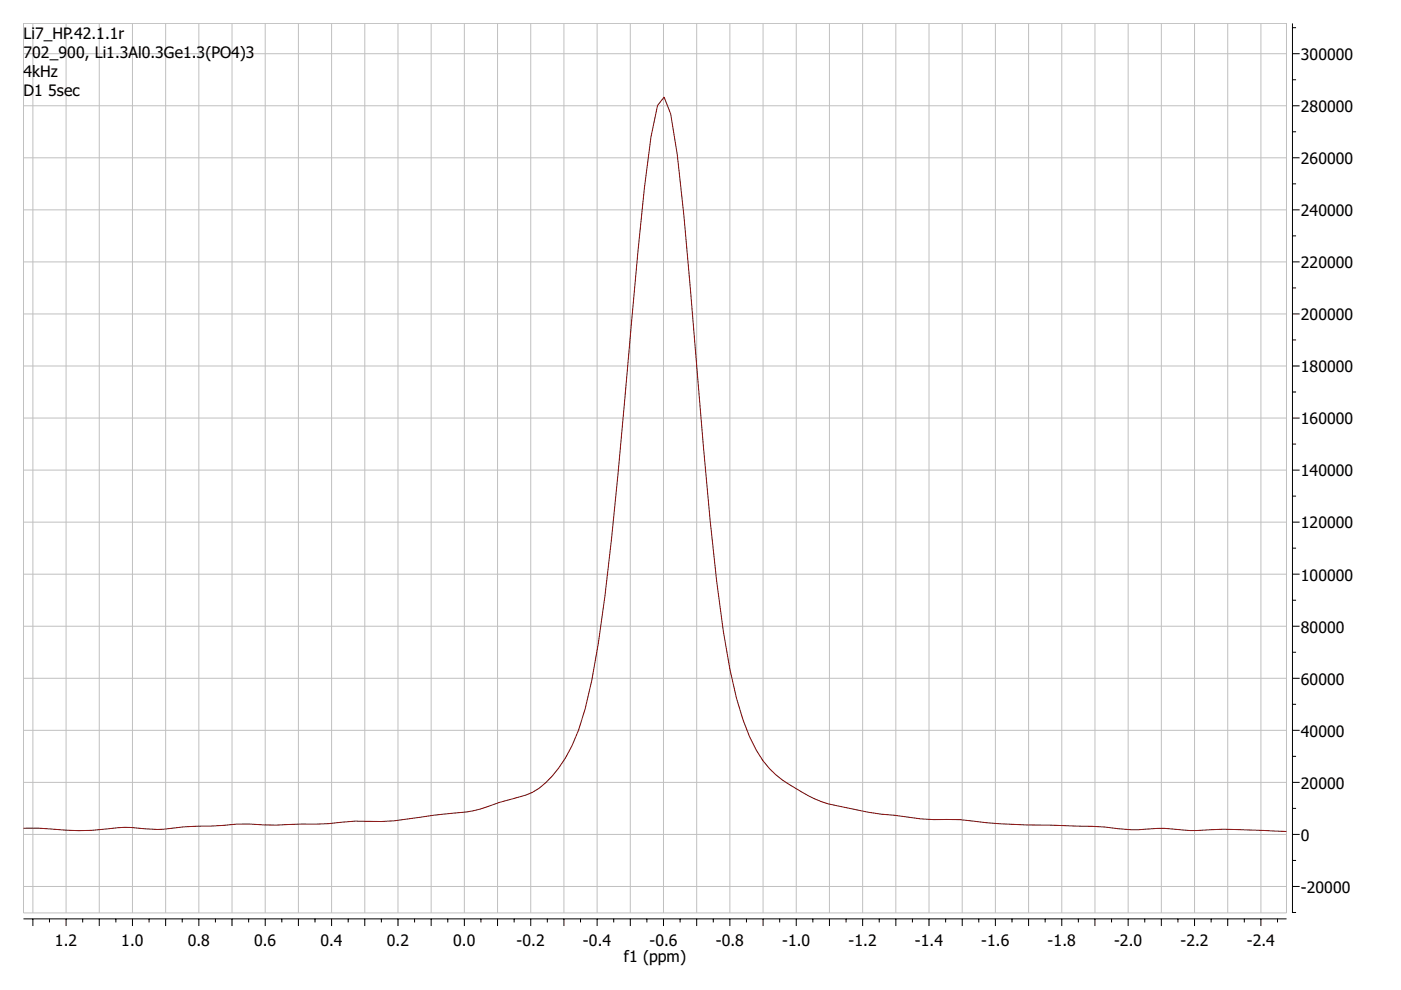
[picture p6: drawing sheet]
<svg xmlns="http://www.w3.org/2000/svg" width="297mm" height="210mm" viewBox="0 0 297 210" stroke-linecap="round" stroke-linejoin="round" font-family="sans-serif">
<g fill="none" stroke="#000" stroke-width=".21">
<path d="M274 5v188.6M274 16.9h.8M274 5.9h.8M274 11.4h1.5M274 39h.8M274 27.9h.8M274 33.5h1.5M274 22.4h1.5M274 50h.8M274 55.5h1.5M274 44.5h1.5M274 72.1h.8"/>
<path d="M274 61h.8M274 77.6h1.5M274 66.6h1.5M274 94.2h.8M274 83.1h.8M274 99.7h1.5M274 88.6h1.5M274 116.2h.8M274 105.2h.8M274 110.7h1.5M274 138.3h.8M274 127.3h.8"/>
<path d="M274 132.8h1.5M274 121.7h1.5M274 149.3h.8M274 154.8h1.5M274 143.8h1.5M274 171.4h.8M274 160.4h.8M274 176.9h1.5M274 165.9h1.5M5 194.8h267.8M7 194.8v1.5M10.5 194.8v.8"/>
<path d="M14 194.8v1.5M17.5 194.8v.8M21 194.8v1.5M24.6 194.8v.8M28.1 194.8v1.5M31.6 194.8v.8M35.1 194.8v1.5M38.6 194.8v.8M42.2 194.8v1.5M45.7 194.8v.8M49.2 194.8v1.5M52.7 194.8v.8"/>
<path d="M56.2 194.8v1.5M59.7 194.8v.8M63.3 194.8v1.5M66.8 194.8v.8M70.3 194.8v1.5M73.8 194.8v.8M77.3 194.8v1.5M80.9 194.8v.8M84.4 194.8v1.5M87.9 194.8v.8M91.4 194.8v1.5M94.9 194.8v.8"/>
<path d="M98.5 194.8v1.5M102 194.8v.8M105.5 194.8v1.5M109 194.8v.8M112.5 194.8v1.5M116 194.8v.8M119.6 194.8v1.5M123.1 194.8v.8M126.6 194.8v1.5M130.1 194.8v.8M133.6 194.8v1.5M137.2 194.8v.8"/>
<path d="M140.7 194.8v1.5M144.2 194.8v.8M147.7 194.8v1.5M151.2 194.8v.8M154.7 194.8v1.5M158.3 194.8v.8M161.8 194.8v1.5M165.3 194.8v.8M168.8 194.8v1.5M172.3 194.8v.8M175.9 194.8v1.5M179.4 194.8v.8"/>
<path d="M182.9 194.8v1.5M186.4 194.8v.8M189.9 194.8v1.5M193.5 194.8v.8M197 194.8v1.5M200.5 194.8v.8M204 194.8v1.5M207.5 194.8v.8M211 194.8v1.5M214.6 194.8v.8M218.1 194.8v1.5M221.6 194.8v.8"/>
<path d="M225.1 194.8v1.5M228.6 194.8v.8M232.2 194.8v1.5M235.7 194.8v.8M239.2 194.8v1.5M242.7 194.8v.8M246.2 194.8v1.5M249.7 194.8v.8M253.3 194.8v1.5M256.8 194.8v.8M260.3 194.8v1.5M263.8 194.8v.8"/>
<path d="M267.3 194.8v1.5M270.9 194.8v.8M274 193.5h.8M274 182.4h.8M274 188h1.5"/>
</g>
<g fill="none" stroke="#c0c0c0" stroke-width=".21">
<path d="M5 11.4h267.8M5 5h267.8v188.6h-267.8zM7 5v188.6M14 5v188.6M21 5v188.6M28.1 5v188.6M35.1 5v188.6M42.2 5v188.6M49.2 5v188.6M56.2 5v188.6M63.3 5v188.6M70.3 5v188.6"/>
<path d="M77.3 5v188.6M84.4 5v188.6M91.4 5v188.6M98.5 5v188.6M105.5 5v188.6M112.5 5v188.6M119.6 5v188.6M126.6 5v188.6M133.6 5v188.6M140.7 5v188.6M147.7 5v188.6M154.7 5v188.6"/>
<path d="M161.8 5v188.6M168.8 5v188.6M175.9 5v188.6M182.9 5v188.6M189.9 5v188.6M197 5v188.6M204 5v188.6M211 5v188.6M218.1 5v188.6M225.1 5v188.6M232.2 5v188.6M239.2 5v188.6"/>
<path d="M246.2 5v188.6M253.3 5v188.6M260.3 5v188.6M267.3 5v188.6M5 33.5h267.8M5 22.4h267.8M5 55.5h267.8M5 44.5h267.8M5 77.6h267.8M5 66.6h267.8M5 99.7h267.8M5 88.6h267.8"/>
<path d="M5 110.7h267.8M5 132.8h267.8M5 121.7h267.8M5 154.8h267.8M5 143.8h267.8M5 176.9h267.8M5 165.9h267.8M5 188h267.8"/>
</g>
<path d="M5 175.6h3.3a65.5 65.5 0 0 0 15.3 0 32.7 32.7 0 0 1 8.4 .2 27.8 27.8 0 0 0 7-.5l7-.2a57.1 57.1 0 0 1 11.1-.2l4.2-.1a106.3 106.3 0 0 0 14-.7 61.9 61.9 0 0 0 15.3-1l4.2-.6a29.3 29.3 0 0 0 11.1-2.4l2.8-.7a13.2 13.2 0 0 0 8.4-4.9 32 32 0 0 0 7-14.2l1.4-6a457.8 457.8 0 0 0 5.5-44l1.4-15.3a1163.4 1163.4 0 0 1 5.6-55.9l1.4-6.7 1.4-1.8 1.4 3.6 1.4 8.6a2090.4 2090.4 0 0 1 5.6 62.3 464.7 464.7 0 0 0 5.6 46.8 57.1 57.1 0 0 0 5.5 17.1 19.6 19.6 0 0 0 8.4 8.2 25 25 0 0 0 11.2 4.1 71.9 71.9 0 0 0 11.1 1.7 60.6 60.6 0 0 0 12.6 .8 177 177 0 0 0 22.3 1.3 109.6 109.6 0 0 1 13.9 .8h1.4a40.4 40.4 0 0 1 11.2 .2h1.4a145.9 145.9 0 0 1 18.1 .2h.9" fill="none" stroke="#800000" stroke-width=".21"/>
<g font-size="4">
<text x="5" y="8.3">Li</text>
<text x="7.4" y="8.3">7_HP.42.1</text>
<text x="22.3" y="8.3">.1r</text>
<text x="5" y="12.4">702_9</text>
<text x="5" y="16.4">4kHz</text>
<text x="14.3" y="12.4">00, L</text>
<text x="21.8" y="12.4">i1.3Al0.3Ge1.3(PO4)3</text>
<text x="275.8" y="12.7">300000</text>
<text x="5" y="20.5">D</text>
<text x="7.3" y="20.5">1</text>
<text x="10.2" y="20.5">5sec</text>
<text x="275.8" y="23.8">280000</text>
<text x="275.8" y="34.8">260000</text>
<text x="275.8" y="45.8">240000</text>
<text x="275.8" y="56.9">220000</text>
<text x="275.8" y="67.9">200000</text>
<text x="275.8" y="78.9">180000</text>
<text x="275.8" y="90">160000</text>
<text x="275.8" y="101">140000</text>
<text x="275.8" y="112.1">120000</text>
<text x="275.8" y="123.1">100000</text>
<text x="275.8" y="134.1">80000</text>
<text x="275.8" y="145.2">60000</text>
<text x="275.8" y="156.2">40000</text>
<text x="275.8" y="167.2">20000</text>
<text x="275.8" y="178.3">0</text>
<text x="275.8" y="189.3">-20000</text>
<text x="11.6" y="200.6">1.2</text>
<text x="25.7" y="200.6">1.0</text>
<text x="39.8" y="200.6">0.8</text>
<text x="53.9" y="200.6">0.6</text>
<text x="67.9" y="200.6">0.4</text>
<text x="82" y="200.6">0.2</text>
<text x="96.1" y="200.6">0.0</text>
<text x="109.5" y="200.6">-0.2</text>
<text x="123.6" y="200.6">-0.4</text>
<text x="132.3" y="204">f1 (ppm)</text>
<text x="137.7" y="200.6">-0.6</text>
<text x="151.8" y="200.6">-0.8</text>
<text x="165.8" y="200.6">-1.0</text>
<text x="179.9" y="200.6">-1.2</text>
<text x="194" y="200.6">-1.4</text>
<text x="208" y="200.6">-1.6</text>
<text x="222.1" y="200.6">-1.8</text>
<text x="236.2" y="200.6">-2.0</text>
<text x="250.3" y="200.6">-2.2</text>
<text x="264.3" y="200.6">-2.4</text>
</g>
</svg>
